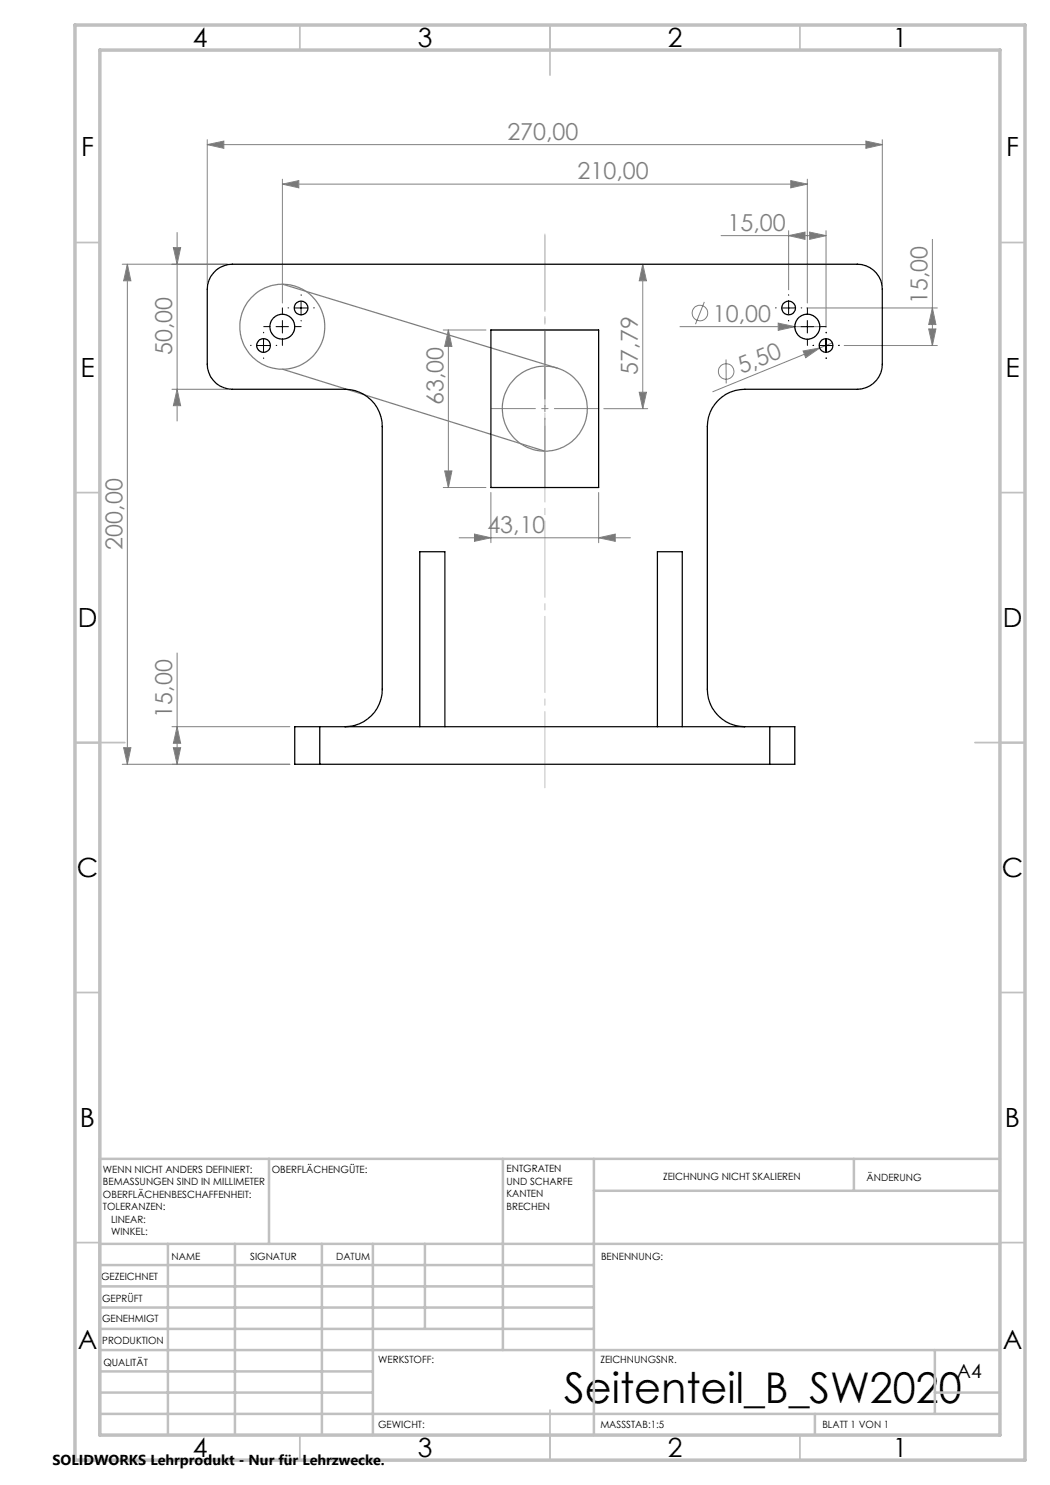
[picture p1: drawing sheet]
<svg xmlns="http://www.w3.org/2000/svg" width="210mm" height="297mm" viewBox="0 0 210 297" stroke-linecap="round" stroke-linejoin="round" font-family="sans-serif">
<g fill="none" stroke="#808080" stroke-width=".2">
<path d="M41.5 28.9l3.3-.7v1.5zM41.5 27.9v28.9M41.5 28.9h135M56.5 36.8l3.3-.7v1.5zM56.5 35.8v24.8M56.5 36.8h105M158.2 36.1l3.3 .7-3.3 .8zM161.5 35.8v24.8M173.2 28.2l3.3 .7-3.3 .8zM176.5 27.9v28.9M24.4 52.8h21.1M25.5 52.8v100.1"/>
<path d="M25.5 52.8l.7 3.4h-1.5zM34.7 49.5h1.4l-.7 3.3zM35.4 46.5v37.7M128.6 52.8l.7 3.4h-1.5zM128.6 52.8v28.9M144.2 47.1h21M157.7 47.1l3.3-.7v1.5zM157.7 46.1v11.9M161.9 46.4l3.3 .7-3.3 .8zM165.2 46.1v19.4M186.5 47.9v21.2M34.4 77.9h11.1"/>
<path d="M35.4 77.9l.7 3.2h-1.4zM88.7 66h8.5M89.7 66v31.5M89.7 66l.7 3.3h-1.5zM127.8 78.5h1.5l-.7 3.2zM136 65.3h28M140.9 60.4l-1.8 4.4M145.2 71.9v4.8M155.6 64.6l3.4 .7-3.4 .8zM160.6 70.2l3.3-.6-2.8 1.9zM161.3 61.6h26.2M163.9 69.6l-21.3 8.7"/>
<path d="M166.5 68.6l-2.6 1M168.8 69.1h18.7M185.7 65.8h1.5l-.7 3.3zM186.5 61.6l.7 3.3h-1.5zM88.7 97.5h8.5M88.9 94.2h1.5l-.7 3.3zM98.2 98.5v10M119.7 98.5v10M120.8 81.7h8.7M91.8 107.6h34.3M94.9 106.8l3.3 .8-3.3 .7zM119.7 107.6l3.3-.8v1.5z"/>
<path d="M35.4 130.6v22.3M24.7 149.5h1.5l-.7 3.4zM34.4 145.3h23.6M34.7 149.5h1.4l-.7 3.4zM35.4 145.3l.7 3.4h-1.4zM58 152.9h-33.6"/>
<circle cx="140" cy="62.6" r="1.55"/>
<circle cx="145.2" cy="74.3" r="1.55"/>
</g>
<g fill="none" stroke="#808080" stroke-width=".25">
<path d="M56.5 56.8l54.9 16.8M56.5 73.8l52.5 16.4"/>
<circle cx="56.5" cy="65.3" r="8.5"/>
<circle cx="109" cy="81.7" r="8.5"/>
</g>
<path d="M109 81.7v-35.5" fill="none" stroke="#c0c0c0" stroke-width=".2" stroke-dasharray="15.2 1.3 1.3 1.3" stroke-dashoffset="-.6"/>
<path d="M109 46.2v112.3" fill="none" stroke="#c0c0c0" stroke-width=".2" stroke-dasharray="15.2 1.3 1.3 1.3" stroke-dashoffset="-.9"/>
<g fill="none" stroke="#c0c0c0" stroke-width=".35">
<path d="M60 5v5M110 5v10M160 5v5M15 48.5h5M200 48.5h5M15 98.5h5M200 98.5h5M15 148.5h10M195 148.5h10M15 198.5h5M200 198.5h5M15 248.5h5"/>
<path d="M200 248.5h5M60 287v5M110 282v10M160 287v5"/>
</g>
<g fill="none" stroke="#c0c0c0" stroke-width=".5">
<path d="M53.8 231.8v17M100.6 231.8v38.2M118.8 231.8v55.2M118.8 238.2h81.2M170.8 231.8v6.4M200 231.8h-180v55.2M20 248.8h180M20 257.3h98.8M20 253h98.8M33.6 248.8v38.2M47 248.8v38.2M64.4 248.8v38.2"/>
<path d="M74.6 248.8v38.2M85 248.8v17M20 265.8h98.8M20 261.5h98.8M20 278.5h54.6M20 274.3h54.6M20 270h180M187 278.5h13M187 270v12.8M20 282.8h180M163 282.8v4.2"/>
</g>
<path d="M15 5h190v287h-190zM20 10h180v277h-180z" fill="none" stroke="#c0c0c0" stroke-width=".7"/>
<g fill="none" stroke="#000" stroke-width=".2" stroke-dasharray="15.2 1.3 1.3 1.3">
<path d="M60.2 59.1v-.1M157.7 59.1v-.1M50.2 69.1h-.1M52.7 66.6v-.1M52.7 71.6v.1M54 65.3h-1.3M55.2 69.1h.2M56.5 62.8v-1.2M56.5 67.8v1.3M57.7 61.6h-.1M59 65.3h1.2M60.2 64.1v.1"/>
<path d="M62.7 61.6h.2M155.2 61.6h-.1M157.7 64.1v.1M159 65.3h-1.3M160.2 61.6h.2M161.5 62.8v-1.2M161.5 67.8v1.3M162.7 69.1h-.1M164 65.3h1.2M165.2 66.6v-.1M165.2 71.6v.1M167.7 69.1h.2"/>
</g>
<path d="M51.5 69.1h2.5M52.7 67.8v2.5M55.2 65.3h2.5M56.5 64.1v2.5M58.9 61.6h2.6M60.2 60.4v2.4M156.5 61.6h2.5M157.7 60.4v2.4M160.2 65.3h2.5M161.5 64.1v2.5M164 69.1h2.5M165.2 67.8v2.5" fill="none" stroke="#000" stroke-width=".2"/>
<path d="M109 66v31.5" fill="none" stroke="#808080" stroke-width=".2" stroke-dasharray="15.2 1.3 1.3 1.3" stroke-dashoffset="1.4"/>
<path d="M98.2 81.7h21.6" fill="none" stroke="#808080" stroke-width=".2" stroke-dasharray="15.2 1.3 1.3 1.3" stroke-dashoffset="6.4"/>
<g fill="#808080">
<path d="M155.6 64.6l3.4 .7-3.4 .8z"/>
<path d="M160.6 70.2l3.3-.6-2.8 1.9z"/>
<path d="M56.5 36.8l3.3-.7v1.5zM158.2 36.1l3.3 .7-3.3 .8zM157.7 47.1l3.3-.7v1.5zM161.9 46.4l3.3 .7-3.3 .8z"/>
<path d="M94.9 106.8l3.3 .8-3.3 .7zM119.7 107.6l3.3-.8v1.5z"/>
<path d="M41.5 28.9l3.3-.7v1.5zM173.2 28.2l3.3 .7-3.3 .8z"/>
<path d="M34.7 149.5h1.4l-.7 3.4zM35.4 145.3l.7 3.4h-1.4zM127.8 78.5h1.5l-.7 3.2zM128.6 52.8l.7 3.4h-1.5z"/>
<path d="M34.7 49.5h1.4l-.7 3.3zM35.4 77.9l.7 3.2h-1.4zM25.5 52.8l.7 3.4h-1.5zM24.7 149.5h1.5l-.7 3.4zM186.5 61.6l.7 3.3h-1.5zM185.7 65.8h1.5l-.7 3.3zM89.7 66l.7 3.3h-1.5zM88.9 94.2h1.5l-.7 3.3z"/>
</g>
<g fill="none" stroke="#000" stroke-width=".25">
<path d="M98.2 66h21.5v31.5h-21.5zM64 145.3h-5.1v7.6h5.1M64 152.9h90M64 145.3v7.6M64 145.3h90M69 145.3a7.5 7.5 0 0 0 7.4-7.5v-52.5a7.5 7.5 0 0 0-7.4-7.4h-22.5a5 5 0 0 1-5-5.1v-14.9a5.1 5.1 0 0 1 5-5.1h124.9a5 5 0 0 1 5.1 5.1v14.9a5 5 0 0 1-5.1 5.1h-22.4a7.5 7.5 0 0 0-7.5 7.4v52.5a7.5 7.5 0 0 0 7.5 7.5M84 145.3v-35h5v35M131.5 145.3v-35h5v35M154 145.3h5v7.6h-5M154 145.3v7.6"/>
<circle cx="52.7" cy="69.1" r="1.37"/>
<circle cx="56.5" cy="65.3" r="2.5"/>
<circle cx="60.2" cy="61.6" r="1.38"/>
<circle cx="157.7" cy="61.6" r="1.37"/>
<circle cx="161.5" cy="65.3" r="2.5"/>
<circle cx="165.2" cy="69.1" r="1.38"/>
</g>
<text font-size="8.5" x="112.8" y="280.6">Seitenteil_B_SW2020</text>
<g font-size="5.3">
<text x="38.5" y="9.5">4</text>
<text x="83.5" y="9.5">3</text>
<text x="133.6" y="9.5">2</text>
<text x="178.6" y="9.5">1</text>
<text x="16.2" y="31.2">F</text>
<text x="201.2" y="31.2">F</text>
<text x="16.1" y="75.5">E</text>
<text x="201.1" y="75.5">E</text>
<text x="15.5" y="125.5">D</text>
<text x="200.5" y="125.5">D</text>
<text x="15.4" y="175.5">C</text>
<text x="200.4" y="175.5">C</text>
<text x="16" y="225.5">B</text>
<text x="201" y="225.5">B</text>
<text x="15.5" y="269.7">A</text>
<text x="200.5" y="269.7">A</text>
<text x="38.5" y="291.5">4</text>
<text x="83.5" y="291.5">3</text>
<text x="133.6" y="291.5">2</text>
<text x="178.6" y="291.5">1</text>
</g>
<g font-size="4.7" fill="#808080">
<text x="101.5" y="27.9">270,00</text>
<text x="115.5" y="35.8">210,00</text>
<text x="145.5" y="46.1">15,00</text>
<text x="142.6" y="64.3">10,00</text>
<text x="185.5" y="60.8" transform="rotate(-90 185.5 60.8)">15,00</text>
<text x="34.4" y="71" transform="rotate(-90 34.4 71)">50,00</text>
<text x="127.6" y="74.9" transform="rotate(-90 127.6 74.9)">57,79</text>
<text x="148.3" y="74.9" transform="rotate(-22 148.3 74.9)">5,50</text>
<text x="88.7" y="81" transform="rotate(-90 88.7 81)">63,00</text>
<text x="97.5" y="106.5">43,10</text>
<text x="24.5" y="109.9" transform="rotate(-90 24.5 109.9)">200,00</text>
<text x="34.4" y="143.5" transform="rotate(-90 34.4 143.5)">15,00</text>
</g>
<text font-size="3.9" x="191.4" y="275.6">A4</text>
<text font-size="2.9" x="10.5" y="292.9">SOLIDWORKS Lehrprodukt - Nur für Lehrzwecke.</text>
<g font-size="2">
<text x="20.6" y="234.6">WENN NICHT ANDERS DEFINIERT:</text>
<text x="20.6" y="237.1">BEMASSUNGEN SIND IN MILLIMETER</text>
<text x="20.6" y="239.6">OBERFLÄCHENBESCHAFFENHEIT:</text>
<text x="54.4" y="234.6">OBERFLÄCHENGÜTE:</text>
<text x="101.3" y="234.5">ENTGRATEN</text>
<text x="101.3" y="237">UND SCHARFE</text>
<text x="101.3" y="239.5">KANTEN</text>
<text x="132.6" y="236">ZEICHNUNG NICHT SKALIEREN</text>
<text x="173.3" y="236.2">ÄNDERUNG</text>
<text x="20.6" y="242.1">TOLERANZEN:</text>
<text x="22.2" y="244.6">LINEAR:</text>
<text x="101.3" y="242">BRECHEN</text>
<text x="22.2" y="247.1">WINKEL:</text>
<text x="34.3" y="252">NAME</text>
<text x="50" y="251.9">SIGNATUR</text>
<text x="67.2" y="251.9">DATUM</text>
<text x="120.2" y="251.9">BENENNUNG:</text>
<text x="20.2" y="256.1">GEZEICHNET</text>
<text x="20.4" y="260.3">GEPRÜFT</text>
<text x="20.4" y="264.4">GENEHMIGT</text>
<text x="20.5" y="268.8">PRODUKTION</text>
<text x="20.7" y="273.1">QUALITÄT</text>
<text x="75.6" y="272.5">WERKSTOFF:</text>
<text x="120.1" y="272.5">ZEICHNUNGSNR.</text>
<text x="75.6" y="285.5">GEWICHT:</text>
<text x="120.1" y="285.6">MASSSTAB:1:5</text>
<text x="164.5" y="285.6">BLATT 1 VON 1</text>
</g>
</svg>
